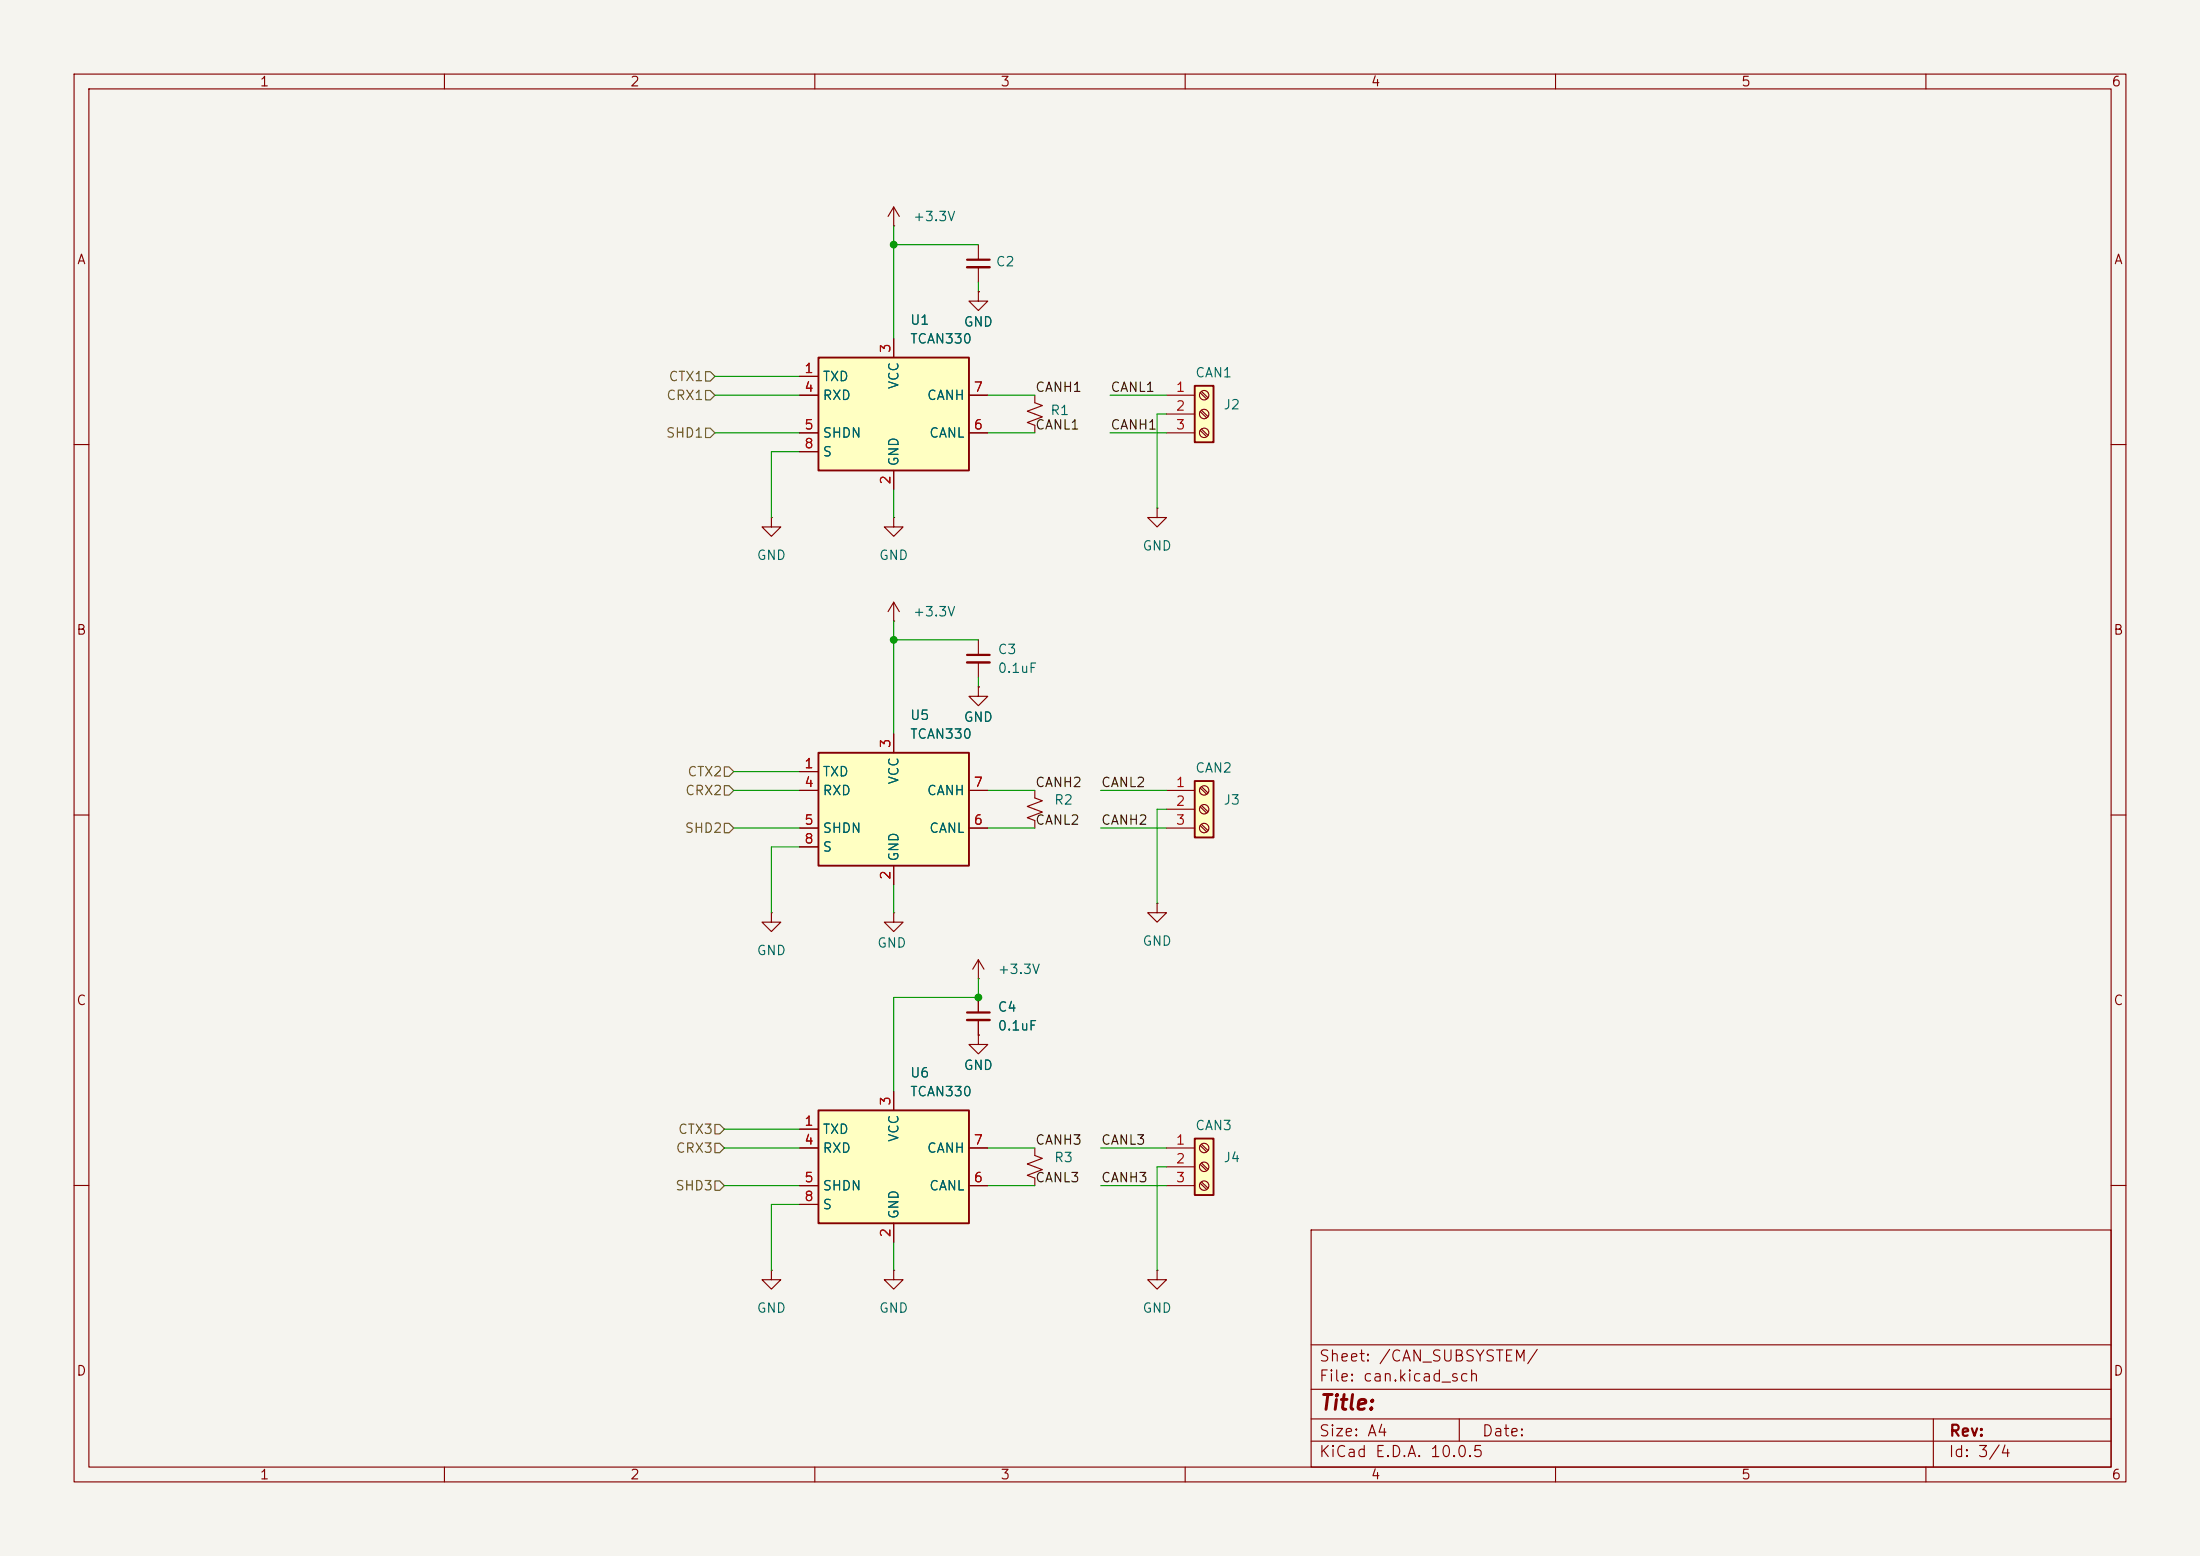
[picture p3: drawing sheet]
(kicad_sch
 (version 20260306)
 (generator "eeschema")
 (generator_version "10.0")
 (paper "A4")
 (lib_symbols
  (symbol "Connector:Screw_Terminal_01x03"
   (pin_names
    (offset 1.016) (hide yes)) (exclude_from_sim no) (in_bom yes) (on_board yes)
   (in_pos_files yes)
   (duplicate_pin_numbers_are_jumpers no)
   (property "Reference" "J" (at 0 5.08 0) (show_name no) (do_not_autoplace no) (effects (font (size 1.27 1.27))))
   (property "Value" "Screw_Terminal_01x03" (at 0 -5.08 0) (show_name no) (do_not_autoplace no) (effects (font (size 1.27 1.27))))
   (property "Footprint" "" (at 0 0 0) (show_name no) (do_not_autoplace no) (hide yes) (effects (font (size 1.27 1.27))))
   (property "Datasheet" "" (at 0 0 0) (show_name no) (do_not_autoplace no) (hide yes) (effects (font (size 1.27 1.27))))
   (property "Description" "Generic screw terminal, single row, 01x03, script generated (kicad-library-utils/schlib/autogen/connector/)" (at 0 0 0) (show_name no) (do_not_autoplace no) (hide yes) (effects (font (size 1.27 1.27))))
   (symbol "Screw_Terminal_01x03_1_1"
    (rectangle (start -1.27 3.81) (end 1.27 -3.81) (stroke (width 0.254) (type default)) (fill (type background)))
    (polyline (pts (xy -0.5334 2.8702) (xy 0.3302 2.032)) (stroke (width 0.1524) (type default)) (fill (type none)))
    (polyline (pts (xy -0.5334 0.3302) (xy 0.3302 -0.508)) (stroke (width 0.1524) (type default)) (fill (type none)))
    (polyline (pts (xy -0.5334 -2.2098) (xy 0.3302 -3.048)) (stroke (width 0.1524) (type default)) (fill (type none)))
    (polyline (pts (xy -0.3556 3.048) (xy 0.508 2.2098)) (stroke (width 0.1524) (type default)) (fill (type none)))
    (polyline (pts (xy -0.3556 0.508) (xy 0.508 -0.3302)) (stroke (width 0.1524) (type default)) (fill (type none)))
    (polyline (pts (xy -0.3556 -2.032) (xy 0.508 -2.8702)) (stroke (width 0.1524) (type default)) (fill (type none)))
    (circle (center 0 2.54) (radius 0.635) (stroke (width 0.1524) (type default)) (fill (type none)))
    (circle (center 0 0) (radius 0.635) (stroke (width 0.1524) (type default)) (fill (type none)))
    (circle (center 0 -2.54) (radius 0.635) (stroke (width 0.1524) (type default)) (fill (type none)))
    (pin passive line (at -5.08 2.54 0) (length 3.81) (name "Pin_1" (effects (font (size 1.27 1.27)))) (number "1" (effects (font (size 1.27 1.27)))))
    (pin passive line (at -5.08 0 0) (length 3.81) (name "Pin_2" (effects (font (size 1.27 1.27)))) (number "2" (effects (font (size 1.27 1.27)))))
    (pin passive line (at -5.08 -2.54 0) (length 3.81) (name "Pin_3" (effects (font (size 1.27 1.27)))) (number "3" (effects (font (size 1.27 1.27))))))
   (embedded_fonts no))
  (symbol "Device:C_Small"
   (pin_numbers (hide yes))
   (pin_names
    (offset 0.254) (hide yes)) (exclude_from_sim no) (in_bom yes) (on_board yes)
   (in_pos_files yes)
   (duplicate_pin_numbers_are_jumpers no)
   (property "Reference" "C" (at 0.254 1.778 0) (show_name no) (do_not_autoplace no) (effects (font (size 1.27 1.27)) (justify left)))
   (property "Value" "C_Small" (at 0.254 -2.032 0) (show_name no) (do_not_autoplace no) (effects (font (size 1.27 1.27)) (justify left)))
   (property "Footprint" "" (at 0 0 0) (show_name no) (do_not_autoplace no) (hide yes) (effects (font (size 1.27 1.27))))
   (property "Datasheet" "" (at 0 0 0) (show_name no) (do_not_autoplace no) (hide yes) (effects (font (size 1.27 1.27))))
   (property "Description" "Unpolarized capacitor, small symbol" (at 0 0 0) (show_name no) (do_not_autoplace no) (hide yes) (effects (font (size 1.27 1.27))))
   (symbol "C_Small_0_1"
    (polyline (pts (xy -1.524 0.508) (xy 1.524 0.508)) (stroke (width 0.3048) (type default)) (fill (type none)))
    (polyline (pts (xy -1.524 -0.508) (xy 1.524 -0.508)) (stroke (width 0.3302) (type default)) (fill (type none))))
   (symbol "C_Small_1_1"
    (pin passive line (at 0 2.54 270) (length 2.032) (name "" (effects (font (size 1.27 1.27)))) (number "1" (effects (font (size 1.27 1.27)))))
    (pin passive line (at 0 -2.54 90) (length 2.032) (name "" (effects (font (size 1.27 1.27)))) (number "2" (effects (font (size 1.27 1.27))))))
   (embedded_fonts no))
  (symbol "Device:R_Small_US"
   (pin_numbers (hide yes))
   (pin_names
    (offset 0.254) (hide yes)) (exclude_from_sim no) (in_bom yes) (on_board yes)
   (in_pos_files yes)
   (duplicate_pin_numbers_are_jumpers no)
   (property "Reference" "R" (at 0.762 0.508 0) (show_name no) (do_not_autoplace no) (effects (font (size 1.27 1.27)) (justify left)))
   (property "Value" "R_Small_US" (at 0.762 -1.016 0) (show_name no) (do_not_autoplace no) (effects (font (size 1.27 1.27)) (justify left)))
   (property "Footprint" "" (at 0 0 0) (show_name no) (do_not_autoplace no) (hide yes) (effects (font (size 1.27 1.27))))
   (property "Datasheet" "" (at 0 0 0) (show_name no) (do_not_autoplace no) (hide yes) (effects (font (size 1.27 1.27))))
   (property "Description" "Resistor, small US symbol" (at 0 0 0) (show_name no) (do_not_autoplace no) (hide yes) (effects (font (size 1.27 1.27))))
   (symbol "R_Small_US_1_1"
    (polyline (pts (xy 0 1.524) (xy 1.016 1.143) (xy 0 0.762) (xy -1.016 0.381) (xy 0 0)) (stroke (width 0) (type default)) (fill (type none)))
    (polyline (pts (xy 0 0) (xy 1.016 -0.381) (xy 0 -0.762) (xy -1.016 -1.143) (xy 0 -1.524)) (stroke (width 0) (type default)) (fill (type none)))
    (pin passive line (at 0 2.54 270) (length 1.016) (name "" (effects (font (size 1.27 1.27)))) (number "1" (effects (font (size 1.27 1.27)))))
    (pin passive line (at 0 -2.54 90) (length 1.016) (name "" (effects (font (size 1.27 1.27)))) (number "2" (effects (font (size 1.27 1.27))))))
   (embedded_fonts no))
  (symbol "Interface_CAN_LIN:TCAN330" (exclude_from_sim no) (in_bom yes) (on_board yes)
   (in_pos_files yes)
   (duplicate_pin_numbers_are_jumpers no)
   (property "Reference" "U" (at -10.16 8.89 0) (show_name no) (do_not_autoplace no) (effects (font (size 1.27 1.27)) (justify left)))
   (property "Value" "TCAN330" (at 2.54 8.89 0) (show_name no) (do_not_autoplace no) (effects (font (size 1.27 1.27)) (justify left)))
   (property "Footprint" "" (at 0 -12.7 0) (show_name no) (do_not_autoplace no) (hide yes) (effects (font (size 1.27 1.27)
    (italic yes))))
   (property "Datasheet" "http://www.ti.com/lit/ds/symlink/tcan337.pdf" (at 0 0 0) (show_name no) (do_not_autoplace no) (hide yes) (effects (font (size 1.27 1.27))))
   (property "Description" "High-Speed CAN Transceiver, 1Mbps, 3.3V supply, silent mode, shutdown mode, SOT-23-8/SOIC-8" (at 0 0 0) (show_name no) (do_not_autoplace no) (hide yes) (effects (font (size 1.27 1.27))))
   (symbol "TCAN330_0_1"
    (rectangle (start -10.16 7.62) (end 10.16 -7.62) (stroke (width 0.254) (type default)) (fill (type background))))
   (symbol "TCAN330_1_1"
    (pin input line (at -12.7 5.08 0) (length 2.54) (name "TXD" (effects (font (size 1.27 1.27)))) (number "1" (effects (font (size 1.27 1.27)))))
    (pin power_in line (at 0 -10.16 90) (length 2.54) (name "GND" (effects (font (size 1.27 1.27)))) (number "2" (effects (font (size 1.27 1.27)))))
    (pin power_in line (at 0 10.16 270) (length 2.54) (name "VCC" (effects (font (size 1.27 1.27)))) (number "3" (effects (font (size 1.27 1.27)))))
    (pin tri_state line (at -12.7 2.54 0) (length 2.54) (name "RXD" (effects (font (size 1.27 1.27)))) (number "4" (effects (font (size 1.27 1.27)))))
    (pin input line (at -12.7 -2.54 0) (length 2.54) (name "SHDN" (effects (font (size 1.27 1.27)))) (number "5" (effects (font (size 1.27 1.27)))))
    (pin bidirectional line (at 12.7 -2.54 180) (length 2.54) (name "CANL" (effects (font (size 1.27 1.27)))) (number "6" (effects (font (size 1.27 1.27)))))
    (pin bidirectional line (at 12.7 2.54 180) (length 2.54) (name "CANH" (effects (font (size 1.27 1.27)))) (number "7" (effects (font (size 1.27 1.27)))))
    (pin input line (at -12.7 -5.08 0) (length 2.54) (name "S" (effects (font (size 1.27 1.27)))) (number "8" (effects (font (size 1.27 1.27))))))
   (embedded_fonts no))
  (symbol "power:+3V3"
   (power global)
   (pin_numbers (hide yes))
   (pin_names
    (offset 0) (hide yes)) (exclude_from_sim no) (in_bom yes) (on_board yes)
   (in_pos_files yes)
   (duplicate_pin_numbers_are_jumpers no)
   (property "Reference" "#PWR" (at 0 -3.81 0) (show_name no) (do_not_autoplace no) (hide yes) (effects (font (size 1.27 1.27))))
   (property "Value" "+3V3" (at 0 3.556 0) (show_name no) (do_not_autoplace no) (effects (font (size 1.27 1.27))))
   (property "Footprint" "" (at 0 0 0) (show_name no) (do_not_autoplace no) (hide yes) (effects (font (size 1.27 1.27))))
   (property "Datasheet" "" (at 0 0 0) (show_name no) (do_not_autoplace no) (hide yes) (effects (font (size 1.27 1.27))))
   (property "Description" "Power symbol creates a global label with name \"+3V3\"" (at 0 0 0) (show_name no) (do_not_autoplace no) (hide yes) (effects (font (size 1.27 1.27))))
   (symbol "+3V3_0_1"
    (polyline (pts (xy -0.762 1.27) (xy 0 2.54)) (stroke (width 0) (type default)) (fill (type none)))
    (polyline (pts (xy 0 2.54) (xy 0.762 1.27)) (stroke (width 0) (type default)) (fill (type none)))
    (polyline (pts (xy 0 0) (xy 0 2.54)) (stroke (width 0) (type default)) (fill (type none))))
   (symbol "+3V3_1_1"
    (pin power_in line (at 0 0 90) (length 0) (name "" (effects (font (size 1.27 1.27)))) (number "1" (effects (font (size 1.27 1.27))))))
   (embedded_fonts no))
  (symbol "power:GND"
   (power global)
   (pin_numbers (hide yes))
   (pin_names
    (offset 0) (hide yes)) (exclude_from_sim no) (in_bom yes) (on_board yes)
   (in_pos_files yes)
   (duplicate_pin_numbers_are_jumpers no)
   (property "Reference" "#PWR" (at 0 -6.35 0) (show_name no) (do_not_autoplace no) (hide yes) (effects (font (size 1.27 1.27))))
   (property "Value" "GND" (at 0 -3.81 0) (show_name no) (do_not_autoplace no) (effects (font (size 1.27 1.27))))
   (property "Footprint" "" (at 0 0 0) (show_name no) (do_not_autoplace no) (hide yes) (effects (font (size 1.27 1.27))))
   (property "Datasheet" "" (at 0 0 0) (show_name no) (do_not_autoplace no) (hide yes) (effects (font (size 1.27 1.27))))
   (property "Description" "Power symbol creates a global label with name \"GND\" , ground" (at 0 0 0) (show_name no) (do_not_autoplace no) (hide yes) (effects (font (size 1.27 1.27))))
   (symbol "GND_0_1"
    (polyline (pts (xy 0 0) (xy 0 -1.27) (xy 1.27 -1.27) (xy 0 -2.54) (xy -1.27 -1.27) (xy 0 -1.27)) (stroke (width 0) (type default)) (fill (type none))))
   (symbol "GND_1_1"
    (pin power_in line (at 0 0 270) (length 0) (name "" (effects (font (size 1.27 1.27)))) (number "1" (effects (font (size 1.27 1.27))))))
   (embedded_fonts no)))
 (junction
  (at 132.08 134.62)
  (diameter 0)
  (color 0 0 0 0))
 (junction
  (at 120.65 33.02)
  (diameter 0)
  (color 0 0 0 0))
 (junction
  (at 120.65 86.36)
  (diameter 0)
  (color 0 0 0 0))
 (wire
  (pts (xy 99.06 106.68) (xy 107.95 106.68))
  (stroke (width 0) (type default)))
 (wire
  (pts (xy 148.59 111.76) (xy 157.48 111.76))
  (stroke (width 0) (type default)))
 (wire
  (pts (xy 120.65 167.64) (xy 120.65 171.45))
  (stroke (width 0) (type default)))
 (wire
  (pts (xy 120.65 33.02) (xy 120.65 45.72))
  (stroke (width 0) (type default)))
 (wire
  (pts (xy 132.08 134.62) (xy 120.65 134.62))
  (stroke (width 0) (type default)))
 (wire
  (pts (xy 99.06 104.14) (xy 107.95 104.14))
  (stroke (width 0) (type default)))
 (wire
  (pts (xy 148.59 106.68) (xy 157.48 106.68))
  (stroke (width 0) (type default)))
 (wire
  (pts (xy 107.95 60.96) (xy 104.14 60.96))
  (stroke (width 0) (type default)))
 (wire
  (pts (xy 120.65 134.62) (xy 120.65 147.32))
  (stroke (width 0) (type default)))
 (wire
  (pts (xy 148.59 154.94) (xy 157.48 154.94))
  (stroke (width 0) (type default)))
 (wire
  (pts (xy 133.35 111.76) (xy 139.7 111.76))
  (stroke (width 0) (type default)))
 (wire
  (pts (xy 156.21 171.45) (xy 156.21 157.48))
  (stroke (width 0) (type default)))
 (wire
  (pts (xy 156.21 68.58) (xy 156.21 55.88))
  (stroke (width 0) (type default)))
 (wire
  (pts (xy 104.14 114.3) (xy 104.14 123.19))
  (stroke (width 0) (type default)))
 (wire
  (pts (xy 104.14 60.96) (xy 104.14 69.85))
  (stroke (width 0) (type default)))
 (wire
  (pts (xy 107.95 162.56) (xy 104.14 162.56))
  (stroke (width 0) (type default)))
 (wire
  (pts (xy 120.65 83.82) (xy 120.65 86.36))
  (stroke (width 0) (type default)))
 (wire
  (pts (xy 97.79 160.02) (xy 107.95 160.02))
  (stroke (width 0) (type default)))
 (wire
  (pts (xy 149.86 58.42) (xy 157.48 58.42))
  (stroke (width 0) (type default)))
 (wire
  (pts (xy 107.95 114.3) (xy 104.14 114.3))
  (stroke (width 0) (type default)))
 (wire
  (pts (xy 96.52 53.34) (xy 107.95 53.34))
  (stroke (width 0) (type default)))
 (wire
  (pts (xy 132.08 38.1) (xy 132.08 39.37))
  (stroke (width 0) (type default)))
 (wire
  (pts (xy 156.21 109.22) (xy 157.48 109.22))
  (stroke (width 0) (type default)))
 (wire
  (pts (xy 133.35 154.94) (xy 139.7 154.94))
  (stroke (width 0) (type default)))
 (wire
  (pts (xy 132.08 33.02) (xy 120.65 33.02))
  (stroke (width 0) (type default)))
 (wire
  (pts (xy 149.86 53.34) (xy 157.48 53.34))
  (stroke (width 0) (type default)))
 (wire
  (pts (xy 132.08 86.36) (xy 120.65 86.36))
  (stroke (width 0) (type default)))
 (wire
  (pts (xy 96.52 58.42) (xy 107.95 58.42))
  (stroke (width 0) (type default)))
 (wire
  (pts (xy 120.65 86.36) (xy 120.65 99.06))
  (stroke (width 0) (type default)))
 (wire
  (pts (xy 132.08 132.08) (xy 132.08 134.62))
  (stroke (width 0) (type default)))
 (wire
  (pts (xy 132.08 91.44) (xy 132.08 92.71))
  (stroke (width 0) (type default)))
 (wire
  (pts (xy 133.35 58.42) (xy 139.7 58.42))
  (stroke (width 0) (type default)))
 (wire
  (pts (xy 156.21 157.48) (xy 157.48 157.48))
  (stroke (width 0) (type default)))
 (wire
  (pts (xy 133.35 106.68) (xy 139.7 106.68))
  (stroke (width 0) (type default)))
 (wire
  (pts (xy 133.35 160.02) (xy 139.7 160.02))
  (stroke (width 0) (type default)))
 (wire
  (pts (xy 99.06 111.76) (xy 107.95 111.76))
  (stroke (width 0) (type default)))
 (wire
  (pts (xy 156.21 55.88) (xy 157.48 55.88))
  (stroke (width 0) (type default)))
 (wire
  (pts (xy 120.65 30.48) (xy 120.65 33.02))
  (stroke (width 0) (type default)))
 (wire
  (pts (xy 148.59 160.02) (xy 157.48 160.02))
  (stroke (width 0) (type default)))
 (wire
  (pts (xy 97.79 152.4) (xy 107.95 152.4))
  (stroke (width 0) (type default)))
 (wire
  (pts (xy 96.52 50.8) (xy 107.95 50.8))
  (stroke (width 0) (type default)))
 (wire
  (pts (xy 104.14 162.56) (xy 104.14 171.45))
  (stroke (width 0) (type default)))
 (wire
  (pts (xy 120.65 66.04) (xy 120.65 69.85))
  (stroke (width 0) (type default)))
 (wire
  (pts (xy 97.79 154.94) (xy 107.95 154.94))
  (stroke (width 0) (type default)))
 (wire
  (pts (xy 156.21 121.92) (xy 156.21 109.22))
  (stroke (width 0) (type default)))
 (wire
  (pts (xy 120.65 119.38) (xy 120.65 123.19))
  (stroke (width 0) (type default)))
 (wire
  (pts (xy 133.35 53.34) (xy 139.7 53.34))
  (stroke (width 0) (type default)))
 (label "CANH2"
  (at 139.7 106.68 0)
  (effects (font (size 1.27 1.27)) (justify left bottom)))
 (label "CANH3"
  (at 148.59 160.02 0)
  (effects (font (size 1.27 1.27)) (justify left bottom)))
 (label "CANH3"
  (at 139.7 154.94 0)
  (effects (font (size 1.27 1.27)) (justify left bottom)))
 (label "CANL1"
  (at 139.7 58.42 0)
  (effects (font (size 1.27 1.27)) (justify left bottom)))
 (label "CANL2"
  (at 139.7 111.76 0)
  (effects (font (size 1.27 1.27)) (justify left bottom)))
 (label "CANL1"
  (at 149.86 53.34 0)
  (effects (font (size 1.27 1.27)) (justify left bottom)))
 (label "CANH1"
  (at 149.86 58.42 0)
  (effects (font (size 1.27 1.27)) (justify left bottom)))
 (label "CANH2"
  (at 148.59 111.76 0)
  (effects (font (size 1.27 1.27)) (justify left bottom)))
 (label "CANL3"
  (at 139.7 160.02 0)
  (effects (font (size 1.27 1.27)) (justify left bottom)))
 (label "CANH1"
  (at 139.7 53.34 0)
  (effects (font (size 1.27 1.27)) (justify left bottom)))
 (label "CANL2"
  (at 148.59 106.68 0)
  (effects (font (size 1.27 1.27)) (justify left bottom)))
 (label "CANL3"
  (at 148.59 154.94 0)
  (effects (font (size 1.27 1.27)) (justify left bottom)))
 (hierarchical_label "CRX1"
  (shape input)
  (at 96.52 53.34 180)
  (effects (font (size 1.27 1.27)) (justify right)))
 (hierarchical_label "CTX2"
  (shape input)
  (at 99.06 104.14 180)
  (effects (font (size 1.27 1.27)) (justify right)))
 (hierarchical_label "CTX1"
  (shape input)
  (at 96.52 50.8 180)
  (effects (font (size 1.27 1.27)) (justify right)))
 (hierarchical_label "SHD1"
  (shape input)
  (at 96.52 58.42 180)
  (effects (font (size 1.27 1.27)) (justify right)))
 (hierarchical_label "CRX3"
  (shape input)
  (at 97.79 154.94 180)
  (effects (font (size 1.27 1.27)) (justify right)))
 (hierarchical_label "CTX3"
  (shape input)
  (at 97.79 152.4 180)
  (effects (font (size 1.27 1.27)) (justify right)))
 (hierarchical_label "SHD2"
  (shape input)
  (at 99.06 111.76 180)
  (effects (font (size 1.27 1.27)) (justify right)))
 (hierarchical_label "SHD3"
  (shape input)
  (at 97.79 160.02 180)
  (effects (font (size 1.27 1.27)) (justify right)))
 (hierarchical_label "CRX2"
  (shape input)
  (at 99.06 106.68 180)
  (effects (font (size 1.27 1.27)) (justify right)))
 (symbol
  (lib_id "Device:R_Small_US")
  (at 139.7 157.48 0)
  (unit 1)
  (body_style 1)
  (exclude_from_sim no)
  (in_bom yes)
  (on_board yes)
  (in_pos_files yes)
  (dnp no)
  (fields_autoplaced yes)
  (property "Reference" "R3" (at 142.24 156.2099 0) (show_name no) (do_not_autoplace no) (effects (font (size 1.27 1.27)) (justify left)))
  (property "Value" "120R" (at 142.24 158.7499 0) (hide yes) (show_name no) (do_not_autoplace no) (effects (font (size 1.27 1.27)) (justify left)))
  (property "Footprint" "Resistor_SMD:R_0805_2012Metric_Pad1.20x1.40mm_HandSolder" (at 139.7 157.48 0) (hide yes) (show_name no) (do_not_autoplace no) (effects (font (size 1.27 1.27))))
  (property "Datasheet" "" (at 139.7 157.48 0) (hide yes) (show_name no) (do_not_autoplace no) (effects (font (size 1.27 1.27))))
  (property "Description" "Resistor, small US symbol" (at 139.7 157.48 0) (hide yes) (show_name no) (do_not_autoplace no) (effects (font (size 1.27 1.27))))
  (pin "2")
  (pin "1"))
 (symbol
  (lib_id "Device:R_Small_US")
  (at 139.7 109.22 0)
  (unit 1)
  (body_style 1)
  (exclude_from_sim no)
  (in_bom yes)
  (on_board yes)
  (in_pos_files yes)
  (dnp no)
  (fields_autoplaced yes)
  (property "Reference" "R2" (at 142.24 107.9499 0) (show_name no) (do_not_autoplace no) (effects (font (size 1.27 1.27)) (justify left)))
  (property "Value" "120R" (at 142.24 110.4899 0) (hide yes) (show_name no) (do_not_autoplace no) (effects (font (size 1.27 1.27)) (justify left)))
  (property "Footprint" "Resistor_SMD:R_0805_2012Metric_Pad1.20x1.40mm_HandSolder" (at 139.7 109.22 0) (hide yes) (show_name no) (do_not_autoplace no) (effects (font (size 1.27 1.27))))
  (property "Datasheet" "" (at 139.7 109.22 0) (hide yes) (show_name no) (do_not_autoplace no) (effects (font (size 1.27 1.27))))
  (property "Description" "Resistor, small US symbol" (at 139.7 109.22 0) (hide yes) (show_name no) (do_not_autoplace no) (effects (font (size 1.27 1.27))))
  (pin "2")
  (pin "1"))
 (symbol
  (lib_id "power:+3V3")
  (at 132.08 132.08 0)
  (unit 1)
  (body_style 1)
  (exclude_from_sim no)
  (in_bom yes)
  (on_board yes)
  (in_pos_files yes)
  (dnp no)
  (fields_autoplaced yes)
  (property "Reference" "#PWR012" (at 132.08 135.89 0) (hide yes) (show_name no) (do_not_autoplace no) (effects (font (size 1.27 1.27))))
  (property "Value" "+3.3V" (at 134.62 130.8099 0) (show_name no) (do_not_autoplace no) (effects (font (size 1.27 1.27)) (justify left)))
  (property "Footprint" "" (at 132.08 132.08 0) (hide yes) (show_name no) (do_not_autoplace no) (effects (font (size 1.27 1.27))))
  (property "Datasheet" "" (at 132.08 132.08 0) (hide yes) (show_name no) (do_not_autoplace no) (effects (font (size 1.27 1.27))))
  (property "Description" "Power symbol creates a global label with name \"+3V3\"" (at 132.08 132.08 0) (hide yes) (show_name no) (do_not_autoplace no) (effects (font (size 1.27 1.27))))
  (pin "1"))
 (symbol
  (lib_id "power:GND")
  (at 120.65 69.85 0)
  (unit 1)
  (body_style 1)
  (exclude_from_sim no)
  (in_bom yes)
  (on_board yes)
  (in_pos_files yes)
  (dnp no)
  (fields_autoplaced yes)
  (property "Reference" "#PWR01" (at 120.65 76.2 0) (hide yes) (show_name no) (do_not_autoplace no) (effects (font (size 1.27 1.27))))
  (property "Value" "GND" (at 120.65 74.93 0) (show_name no) (do_not_autoplace no) (effects (font (size 1.27 1.27))))
  (property "Footprint" "" (at 120.65 69.85 0) (hide yes) (show_name no) (do_not_autoplace no) (effects (font (size 1.27 1.27))))
  (property "Datasheet" "" (at 120.65 69.85 0) (hide yes) (show_name no) (do_not_autoplace no) (effects (font (size 1.27 1.27))))
  (property "Description" "Power symbol creates a global label with name \"GND\" , ground" (at 120.65 69.85 0) (hide yes) (show_name no) (do_not_autoplace no) (effects (font (size 1.27 1.27))))
  (pin "1"))
 (symbol
  (lib_id "Interface_CAN_LIN:TCAN330")
  (at 120.65 55.88 0)
  (unit 1)
  (body_style 1)
  (exclude_from_sim no)
  (in_bom yes)
  (on_board yes)
  (in_pos_files yes)
  (dnp no)
  (fields_autoplaced yes)
  (property "Reference" "U1" (at 122.7933 43.18 0) (show_name no) (do_not_autoplace no) (effects (font (size 1.27 1.27)) (justify left)))
  (property "Value" "TCAN330" (at 122.7933 45.72 0) (show_name no) (do_not_autoplace no) (effects (font (size 1.27 1.27)) (justify left)))
  (property "Footprint" "Package_TO_SOT_SMD:TSOT-23-8" (at 120.65 68.58 0) (hide yes) (show_name no) (do_not_autoplace no) (effects (font (size 1.27 1.27)
    (italic yes))))
  (property "Datasheet" "http://www.ti.com/lit/ds/symlink/tcan337.pdf" (at 120.65 55.88 0) (hide yes) (show_name no) (do_not_autoplace no) (effects (font (size 1.27 1.27))))
  (property "Description" "High-Speed CAN Transceiver, 1Mbps, 3.3V supply, silent mode, shutdown mode, SOT-23-8/SOIC-8" (at 120.65 55.88 0) (hide yes) (show_name no) (do_not_autoplace no) (effects (font (size 1.27 1.27))))
  (pin "1")
  (pin "2")
  (pin "3")
  (pin "5")
  (pin "7")
  (pin "6")
  (pin "8")
  (pin "4"))
 (symbol
  (lib_id "power:GND")
  (at 132.08 92.71 0)
  (unit 1)
  (body_style 1)
  (exclude_from_sim no)
  (in_bom yes)
  (on_board yes)
  (in_pos_files yes)
  (dnp no)
  (property "Reference" "#PWR09" (at 132.08 99.06 0) (hide yes) (show_name no) (do_not_autoplace no) (effects (font (size 1.27 1.27))))
  (property "Value" "GND" (at 132.08 96.774 0) (show_name no) (do_not_autoplace no) (effects (font (size 1.27 1.27))))
  (property "Footprint" "" (at 132.08 92.71 0) (hide yes) (show_name no) (do_not_autoplace no) (effects (font (size 1.27 1.27))))
  (property "Datasheet" "" (at 132.08 92.71 0) (hide yes) (show_name no) (do_not_autoplace no) (effects (font (size 1.27 1.27))))
  (property "Description" "Power symbol creates a global label with name \"GND\" , ground" (at 132.08 92.71 0) (hide yes) (show_name no) (do_not_autoplace no) (effects (font (size 1.27 1.27))))
  (pin "1"))
 (symbol
  (lib_id "power:GND")
  (at 156.21 171.45 0)
  (unit 1)
  (body_style 1)
  (exclude_from_sim no)
  (in_bom yes)
  (on_board yes)
  (in_pos_files yes)
  (dnp no)
  (fields_autoplaced yes)
  (property "Reference" "#PWR015" (at 156.21 177.8 0) (hide yes) (show_name no) (do_not_autoplace no) (effects (font (size 1.27 1.27))))
  (property "Value" "GND" (at 156.21 176.53 0) (show_name no) (do_not_autoplace no) (effects (font (size 1.27 1.27))))
  (property "Footprint" "" (at 156.21 171.45 0) (hide yes) (show_name no) (do_not_autoplace no) (effects (font (size 1.27 1.27))))
  (property "Datasheet" "" (at 156.21 171.45 0) (hide yes) (show_name no) (do_not_autoplace no) (effects (font (size 1.27 1.27))))
  (property "Description" "Power symbol creates a global label with name \"GND\" , ground" (at 156.21 171.45 0) (hide yes) (show_name no) (do_not_autoplace no) (effects (font (size 1.27 1.27))))
  (pin "1"))
 (symbol
  (lib_id "power:GND")
  (at 156.21 68.58 0)
  (unit 1)
  (body_style 1)
  (exclude_from_sim no)
  (in_bom yes)
  (on_board yes)
  (in_pos_files yes)
  (dnp no)
  (fields_autoplaced yes)
  (property "Reference" "#PWR04" (at 156.21 74.93 0) (hide yes) (show_name no) (do_not_autoplace no) (effects (font (size 1.27 1.27))))
  (property "Value" "GND" (at 156.21 73.66 0) (show_name no) (do_not_autoplace no) (effects (font (size 1.27 1.27))))
  (property "Footprint" "" (at 156.21 68.58 0) (hide yes) (show_name no) (do_not_autoplace no) (effects (font (size 1.27 1.27))))
  (property "Datasheet" "" (at 156.21 68.58 0) (hide yes) (show_name no) (do_not_autoplace no) (effects (font (size 1.27 1.27))))
  (property "Description" "Power symbol creates a global label with name \"GND\" , ground" (at 156.21 68.58 0) (hide yes) (show_name no) (do_not_autoplace no) (effects (font (size 1.27 1.27))))
  (pin "1"))
 (symbol
  (lib_id "power:GND")
  (at 104.14 123.19 0)
  (unit 1)
  (body_style 1)
  (exclude_from_sim no)
  (in_bom yes)
  (on_board yes)
  (in_pos_files yes)
  (dnp no)
  (fields_autoplaced yes)
  (property "Reference" "#PWR06" (at 104.14 129.54 0) (hide yes) (show_name no) (do_not_autoplace no) (effects (font (size 1.27 1.27))))
  (property "Value" "GND" (at 104.14 128.27 0) (show_name no) (do_not_autoplace no) (effects (font (size 1.27 1.27))))
  (property "Footprint" "" (at 104.14 123.19 0) (hide yes) (show_name no) (do_not_autoplace no) (effects (font (size 1.27 1.27))))
  (property "Datasheet" "" (at 104.14 123.19 0) (hide yes) (show_name no) (do_not_autoplace no) (effects (font (size 1.27 1.27))))
  (property "Description" "Power symbol creates a global label with name \"GND\" , ground" (at 104.14 123.19 0) (hide yes) (show_name no) (do_not_autoplace no) (effects (font (size 1.27 1.27))))
  (pin "1"))
 (symbol
  (lib_id "Connector:Screw_Terminal_01x03")
  (at 162.56 157.48 0)
  (unit 1)
  (body_style 1)
  (exclude_from_sim no)
  (in_bom yes)
  (on_board yes)
  (in_pos_files yes)
  (dnp no)
  (property "Reference" "J4" (at 165.1 156.2099 0) (show_name no) (do_not_autoplace no) (effects (font (size 1.27 1.27)) (justify left)))
  (property "Value" "CAN3" (at 161.29 151.892 0) (show_name no) (do_not_autoplace no) (effects (font (size 1.27 1.27)) (justify left)))
  (property "Footprint" "TerminalBlock:TerminalBlock_MaiXu_MX126-5.0-03P_1x03_P5.00mm" (at 162.56 157.48 0) (hide yes) (show_name no) (do_not_autoplace no) (effects (font (size 1.27 1.27))))
  (property "Datasheet" "" (at 162.56 157.48 0) (hide yes) (show_name no) (do_not_autoplace no) (effects (font (size 1.27 1.27))))
  (property "Description" "Generic screw terminal, single row, 01x03, script generated (kicad-library-utils/schlib/autogen/connector/)" (at 162.56 157.48 0) (hide yes) (show_name no) (do_not_autoplace no) (effects (font (size 1.27 1.27))))
  (pin "2")
  (pin "3")
  (pin "1"))
 (symbol
  (lib_id "power:GND")
  (at 120.65 171.45 0)
  (unit 1)
  (body_style 1)
  (exclude_from_sim no)
  (in_bom yes)
  (on_board yes)
  (in_pos_files yes)
  (dnp no)
  (fields_autoplaced yes)
  (property "Reference" "#PWR013" (at 120.65 177.8 0) (hide yes) (show_name no) (do_not_autoplace no) (effects (font (size 1.27 1.27))))
  (property "Value" "GND" (at 120.65 176.53 0) (show_name no) (do_not_autoplace no) (effects (font (size 1.27 1.27))))
  (property "Footprint" "" (at 120.65 171.45 0) (hide yes) (show_name no) (do_not_autoplace no) (effects (font (size 1.27 1.27))))
  (property "Datasheet" "" (at 120.65 171.45 0) (hide yes) (show_name no) (do_not_autoplace no) (effects (font (size 1.27 1.27))))
  (property "Description" "Power symbol creates a global label with name \"GND\" , ground" (at 120.65 171.45 0) (hide yes) (show_name no) (do_not_autoplace no) (effects (font (size 1.27 1.27))))
  (pin "1"))
 (symbol
  (lib_id "Device:C_Small")
  (at 132.08 35.56 0)
  (unit 1)
  (body_style 1)
  (exclude_from_sim no)
  (in_bom yes)
  (on_board yes)
  (in_pos_files yes)
  (dnp no)
  (property "Reference" "C2" (at 134.366 35.306 0) (show_name no) (do_not_autoplace no) (effects (font (size 1.27 1.27)) (justify left)))
  (property "Value" "0.1uF" (at 134.62 36.8362 0) (hide yes) (show_name no) (do_not_autoplace no) (effects (font (size 1.27 1.27)) (justify left)))
  (property "Footprint" "Capacitor_SMD:C_0805_2012Metric" (at 132.08 35.56 0) (hide yes) (show_name no) (do_not_autoplace no) (effects (font (size 1.27 1.27))))
  (property "Datasheet" "" (at 132.08 35.56 0) (hide yes) (show_name no) (do_not_autoplace no) (effects (font (size 1.27 1.27))))
  (property "Description" "Unpolarized capacitor, small symbol" (at 132.08 35.56 0) (hide yes) (show_name no) (do_not_autoplace no) (effects (font (size 1.27 1.27))))
  (pin "1")
  (pin "2"))
 (symbol
  (lib_id "Connector:Screw_Terminal_01x03")
  (at 162.56 55.88 0)
  (unit 1)
  (body_style 1)
  (exclude_from_sim no)
  (in_bom yes)
  (on_board yes)
  (in_pos_files yes)
  (dnp no)
  (property "Reference" "J2" (at 165.1 54.6099 0) (show_name no) (do_not_autoplace no) (effects (font (size 1.27 1.27)) (justify left)))
  (property "Value" "CAN1" (at 161.29 50.292 0) (show_name no) (do_not_autoplace no) (effects (font (size 1.27 1.27)) (justify left)))
  (property "Footprint" "TerminalBlock:TerminalBlock_MaiXu_MX126-5.0-03P_1x03_P5.00mm" (at 162.56 55.88 0) (hide yes) (show_name no) (do_not_autoplace no) (effects (font (size 1.27 1.27))))
  (property "Datasheet" "" (at 162.56 55.88 0) (hide yes) (show_name no) (do_not_autoplace no) (effects (font (size 1.27 1.27))))
  (property "Description" "Generic screw terminal, single row, 01x03, script generated (kicad-library-utils/schlib/autogen/connector/)" (at 162.56 55.88 0) (hide yes) (show_name no) (do_not_autoplace no) (effects (font (size 1.27 1.27))))
  (pin "2")
  (pin "3")
  (pin "1"))
 (symbol
  (lib_id "power:+3V3")
  (at 120.65 83.82 0)
  (unit 1)
  (body_style 1)
  (exclude_from_sim no)
  (in_bom yes)
  (on_board yes)
  (in_pos_files yes)
  (dnp no)
  (fields_autoplaced yes)
  (property "Reference" "#PWR07" (at 120.65 87.63 0) (hide yes) (show_name no) (do_not_autoplace no) (effects (font (size 1.27 1.27))))
  (property "Value" "+3.3V" (at 123.19 82.5499 0) (show_name no) (do_not_autoplace no) (effects (font (size 1.27 1.27)) (justify left)))
  (property "Footprint" "" (at 120.65 83.82 0) (hide yes) (show_name no) (do_not_autoplace no) (effects (font (size 1.27 1.27))))
  (property "Datasheet" "" (at 120.65 83.82 0) (hide yes) (show_name no) (do_not_autoplace no) (effects (font (size 1.27 1.27))))
  (property "Description" "Power symbol creates a global label with name \"+3V3\"" (at 120.65 83.82 0) (hide yes) (show_name no) (do_not_autoplace no) (effects (font (size 1.27 1.27))))
  (pin "1"))
 (symbol
  (lib_id "power:GND")
  (at 132.08 39.37 0)
  (unit 1)
  (body_style 1)
  (exclude_from_sim no)
  (in_bom yes)
  (on_board yes)
  (in_pos_files yes)
  (dnp no)
  (property "Reference" "#PWR02" (at 132.08 45.72 0) (hide yes) (show_name no) (do_not_autoplace no) (effects (font (size 1.27 1.27))))
  (property "Value" "GND" (at 132.08 43.434 0) (show_name no) (do_not_autoplace no) (effects (font (size 1.27 1.27))))
  (property "Footprint" "" (at 132.08 39.37 0) (hide yes) (show_name no) (do_not_autoplace no) (effects (font (size 1.27 1.27))))
  (property "Datasheet" "" (at 132.08 39.37 0) (hide yes) (show_name no) (do_not_autoplace no) (effects (font (size 1.27 1.27))))
  (property "Description" "Power symbol creates a global label with name \"GND\" , ground" (at 132.08 39.37 0) (hide yes) (show_name no) (do_not_autoplace no) (effects (font (size 1.27 1.27))))
  (pin "1"))
 (symbol
  (lib_id "power:GND")
  (at 104.14 171.45 0)
  (unit 1)
  (body_style 1)
  (exclude_from_sim no)
  (in_bom yes)
  (on_board yes)
  (in_pos_files yes)
  (dnp no)
  (fields_autoplaced yes)
  (property "Reference" "#PWR011" (at 104.14 177.8 0) (hide yes) (show_name no) (do_not_autoplace no) (effects (font (size 1.27 1.27))))
  (property "Value" "GND" (at 104.14 176.53 0) (show_name no) (do_not_autoplace no) (effects (font (size 1.27 1.27))))
  (property "Footprint" "" (at 104.14 171.45 0) (hide yes) (show_name no) (do_not_autoplace no) (effects (font (size 1.27 1.27))))
  (property "Datasheet" "" (at 104.14 171.45 0) (hide yes) (show_name no) (do_not_autoplace no) (effects (font (size 1.27 1.27))))
  (property "Description" "Power symbol creates a global label with name \"GND\" , ground" (at 104.14 171.45 0) (hide yes) (show_name no) (do_not_autoplace no) (effects (font (size 1.27 1.27))))
  (pin "1"))
 (symbol
  (lib_id "power:GND")
  (at 104.14 69.85 0)
  (unit 1)
  (body_style 1)
  (exclude_from_sim no)
  (in_bom yes)
  (on_board yes)
  (in_pos_files yes)
  (dnp no)
  (fields_autoplaced yes)
  (property "Reference" "#PWR03" (at 104.14 76.2 0) (hide yes) (show_name no) (do_not_autoplace no) (effects (font (size 1.27 1.27))))
  (property "Value" "GND" (at 104.14 74.93 0) (show_name no) (do_not_autoplace no) (effects (font (size 1.27 1.27))))
  (property "Footprint" "" (at 104.14 69.85 0) (hide yes) (show_name no) (do_not_autoplace no) (effects (font (size 1.27 1.27))))
  (property "Datasheet" "" (at 104.14 69.85 0) (hide yes) (show_name no) (do_not_autoplace no) (effects (font (size 1.27 1.27))))
  (property "Description" "Power symbol creates a global label with name \"GND\" , ground" (at 104.14 69.85 0) (hide yes) (show_name no) (do_not_autoplace no) (effects (font (size 1.27 1.27))))
  (pin "1"))
 (symbol
  (lib_id "Device:R_Small_US")
  (at 139.7 55.88 0)
  (unit 1)
  (body_style 1)
  (exclude_from_sim no)
  (in_bom yes)
  (on_board yes)
  (in_pos_files yes)
  (dnp no)
  (property "Reference" "R1" (at 141.732 55.372 0) (show_name no) (do_not_autoplace no) (effects (font (size 1.27 1.27)) (justify left)))
  (property "Value" "120R" (at 139.954 66.548 0) (hide yes) (show_name no) (do_not_autoplace no) (effects (font (size 1.27 1.27)) (justify left)))
  (property "Footprint" "Resistor_SMD:R_0805_2012Metric_Pad1.20x1.40mm_HandSolder" (at 139.7 55.88 0) (hide yes) (show_name no) (do_not_autoplace no) (effects (font (size 1.27 1.27))))
  (property "Datasheet" "" (at 139.7 55.88 0) (hide yes) (show_name no) (do_not_autoplace no) (effects (font (size 1.27 1.27))))
  (property "Description" "Resistor, small US symbol" (at 139.7 55.88 0) (hide yes) (show_name no) (do_not_autoplace no) (effects (font (size 1.27 1.27))))
  (pin "2")
  (pin "1"))
 (symbol
  (lib_id "power:+3V3")
  (at 120.65 30.48 0)
  (unit 1)
  (body_style 1)
  (exclude_from_sim no)
  (in_bom yes)
  (on_board yes)
  (in_pos_files yes)
  (dnp no)
  (fields_autoplaced yes)
  (property "Reference" "#PWR05" (at 120.65 34.29 0) (hide yes) (show_name no) (do_not_autoplace no) (effects (font (size 1.27 1.27))))
  (property "Value" "+3.3V" (at 123.19 29.2099 0) (show_name no) (do_not_autoplace no) (effects (font (size 1.27 1.27)) (justify left)))
  (property "Footprint" "" (at 120.65 30.48 0) (hide yes) (show_name no) (do_not_autoplace no) (effects (font (size 1.27 1.27))))
  (property "Datasheet" "" (at 120.65 30.48 0) (hide yes) (show_name no) (do_not_autoplace no) (effects (font (size 1.27 1.27))))
  (property "Description" "Power symbol creates a global label with name \"+3V3\"" (at 120.65 30.48 0) (hide yes) (show_name no) (do_not_autoplace no) (effects (font (size 1.27 1.27))))
  (pin "1"))
 (symbol
  (lib_id "Connector:Screw_Terminal_01x03")
  (at 162.56 109.22 0)
  (unit 1)
  (body_style 1)
  (exclude_from_sim no)
  (in_bom yes)
  (on_board yes)
  (in_pos_files yes)
  (dnp no)
  (property "Reference" "J3" (at 165.1 107.9499 0) (show_name no) (do_not_autoplace no) (effects (font (size 1.27 1.27)) (justify left)))
  (property "Value" "CAN2" (at 161.29 103.632 0) (show_name no) (do_not_autoplace no) (effects (font (size 1.27 1.27)) (justify left)))
  (property "Footprint" "TerminalBlock:TerminalBlock_MaiXu_MX126-5.0-03P_1x03_P5.00mm" (at 162.56 109.22 0) (hide yes) (show_name no) (do_not_autoplace no) (effects (font (size 1.27 1.27))))
  (property "Datasheet" "" (at 162.56 109.22 0) (hide yes) (show_name no) (do_not_autoplace no) (effects (font (size 1.27 1.27))))
  (property "Description" "Generic screw terminal, single row, 01x03, script generated (kicad-library-utils/schlib/autogen/connector/)" (at 162.56 109.22 0) (hide yes) (show_name no) (do_not_autoplace no) (effects (font (size 1.27 1.27))))
  (pin "2")
  (pin "3")
  (pin "1"))
 (symbol
  (lib_id "power:GND")
  (at 132.08 139.7 0)
  (unit 1)
  (body_style 1)
  (exclude_from_sim no)
  (in_bom yes)
  (on_board yes)
  (in_pos_files yes)
  (dnp no)
  (property "Reference" "#PWR014" (at 132.08 146.05 0) (hide yes) (show_name no) (do_not_autoplace no) (effects (font (size 1.27 1.27))))
  (property "Value" "GND" (at 132.08 143.764 0) (show_name no) (do_not_autoplace no) (effects (font (size 1.27 1.27))))
  (property "Footprint" "" (at 132.08 139.7 0) (hide yes) (show_name no) (do_not_autoplace no) (effects (font (size 1.27 1.27))))
  (property "Datasheet" "" (at 132.08 139.7 0) (hide yes) (show_name no) (do_not_autoplace no) (effects (font (size 1.27 1.27))))
  (property "Description" "Power symbol creates a global label with name \"GND\" , ground" (at 132.08 139.7 0) (hide yes) (show_name no) (do_not_autoplace no) (effects (font (size 1.27 1.27))))
  (pin "1"))
 (symbol
  (lib_id "Device:C_Small")
  (at 132.08 88.9 0)
  (unit 1)
  (body_style 1)
  (exclude_from_sim no)
  (in_bom yes)
  (on_board yes)
  (in_pos_files yes)
  (dnp no)
  (fields_autoplaced yes)
  (property "Reference" "C3" (at 134.62 87.6362 0) (show_name no) (do_not_autoplace no) (effects (font (size 1.27 1.27)) (justify left)))
  (property "Value" "0.1uF" (at 134.62 90.1762 0) (show_name no) (do_not_autoplace no) (effects (font (size 1.27 1.27)) (justify left)))
  (property "Footprint" "Capacitor_SMD:C_0805_2012Metric" (at 132.08 88.9 0) (hide yes) (show_name no) (do_not_autoplace no) (effects (font (size 1.27 1.27))))
  (property "Datasheet" "" (at 132.08 88.9 0) (hide yes) (show_name no) (do_not_autoplace no) (effects (font (size 1.27 1.27))))
  (property "Description" "Unpolarized capacitor, small symbol" (at 132.08 88.9 0) (hide yes) (show_name no) (do_not_autoplace no) (effects (font (size 1.27 1.27))))
  (pin "1")
  (pin "2"))
 (symbol
  (lib_id "Interface_CAN_LIN:TCAN330")
  (at 120.65 109.22 0)
  (unit 1)
  (body_style 1)
  (exclude_from_sim no)
  (in_bom yes)
  (on_board yes)
  (in_pos_files yes)
  (dnp no)
  (fields_autoplaced yes)
  (property "Reference" "U5" (at 122.7933 96.52 0) (show_name no) (do_not_autoplace no) (effects (font (size 1.27 1.27)) (justify left)))
  (property "Value" "TCAN330" (at 122.7933 99.06 0) (show_name no) (do_not_autoplace no) (effects (font (size 1.27 1.27)) (justify left)))
  (property "Footprint" "Package_TO_SOT_SMD:TSOT-23-8" (at 120.65 121.92 0) (hide yes) (show_name no) (do_not_autoplace no) (effects (font (size 1.27 1.27)
    (italic yes))))
  (property "Datasheet" "http://www.ti.com/lit/ds/symlink/tcan337.pdf" (at 120.65 109.22 0) (hide yes) (show_name no) (do_not_autoplace no) (effects (font (size 1.27 1.27))))
  (property "Description" "High-Speed CAN Transceiver, 1Mbps, 3.3V supply, silent mode, shutdown mode, SOT-23-8/SOIC-8" (at 120.65 109.22 0) (hide yes) (show_name no) (do_not_autoplace no) (effects (font (size 1.27 1.27))))
  (pin "1")
  (pin "2")
  (pin "3")
  (pin "5")
  (pin "7")
  (pin "6")
  (pin "8")
  (pin "4"))
 (symbol
  (lib_id "power:GND")
  (at 156.21 121.92 0)
  (unit 1)
  (body_style 1)
  (exclude_from_sim no)
  (in_bom yes)
  (on_board yes)
  (in_pos_files yes)
  (dnp no)
  (fields_autoplaced yes)
  (property "Reference" "#PWR010" (at 156.21 128.27 0) (hide yes) (show_name no) (do_not_autoplace no) (effects (font (size 1.27 1.27))))
  (property "Value" "GND" (at 156.21 127 0) (show_name no) (do_not_autoplace no) (effects (font (size 1.27 1.27))))
  (property "Footprint" "" (at 156.21 121.92 0) (hide yes) (show_name no) (do_not_autoplace no) (effects (font (size 1.27 1.27))))
  (property "Datasheet" "" (at 156.21 121.92 0) (hide yes) (show_name no) (do_not_autoplace no) (effects (font (size 1.27 1.27))))
  (property "Description" "Power symbol creates a global label with name \"GND\" , ground" (at 156.21 121.92 0) (hide yes) (show_name no) (do_not_autoplace no) (effects (font (size 1.27 1.27))))
  (pin "1"))
 (symbol
  (lib_id "Interface_CAN_LIN:TCAN330")
  (at 120.65 157.48 0)
  (unit 1)
  (body_style 1)
  (exclude_from_sim no)
  (in_bom yes)
  (on_board yes)
  (in_pos_files yes)
  (dnp no)
  (fields_autoplaced yes)
  (property "Reference" "U6" (at 122.7933 144.78 0) (show_name no) (do_not_autoplace no) (effects (font (size 1.27 1.27)) (justify left)))
  (property "Value" "TCAN330" (at 122.7933 147.32 0) (show_name no) (do_not_autoplace no) (effects (font (size 1.27 1.27)) (justify left)))
  (property "Footprint" "Package_TO_SOT_SMD:TSOT-23-8" (at 120.65 170.18 0) (hide yes) (show_name no) (do_not_autoplace no) (effects (font (size 1.27 1.27)
    (italic yes))))
  (property "Datasheet" "http://www.ti.com/lit/ds/symlink/tcan337.pdf" (at 120.65 157.48 0) (hide yes) (show_name no) (do_not_autoplace no) (effects (font (size 1.27 1.27))))
  (property "Description" "High-Speed CAN Transceiver, 1Mbps, 3.3V supply, silent mode, shutdown mode, SOT-23-8/SOIC-8" (at 120.65 157.48 0) (hide yes) (show_name no) (do_not_autoplace no) (effects (font (size 1.27 1.27))))
  (pin "1")
  (pin "2")
  (pin "3")
  (pin "5")
  (pin "7")
  (pin "6")
  (pin "8")
  (pin "4"))
 (symbol
  (lib_id "power:GND")
  (at 120.65 123.19 0)
  (unit 1)
  (body_style 1)
  (exclude_from_sim no)
  (in_bom yes)
  (on_board yes)
  (in_pos_files yes)
  (dnp no)
  (property "Reference" "#PWR08" (at 120.65 129.54 0) (hide yes) (show_name no) (do_not_autoplace no) (effects (font (size 1.27 1.27))))
  (property "Value" "GND" (at 120.396 127.254 0) (show_name no) (do_not_autoplace no) (effects (font (size 1.27 1.27))))
  (property "Footprint" "" (at 120.65 123.19 0) (hide yes) (show_name no) (do_not_autoplace no) (effects (font (size 1.27 1.27))))
  (property "Datasheet" "" (at 120.65 123.19 0) (hide yes) (show_name no) (do_not_autoplace no) (effects (font (size 1.27 1.27))))
  (property "Description" "Power symbol creates a global label with name \"GND\" , ground" (at 120.65 123.19 0) (hide yes) (show_name no) (do_not_autoplace no) (effects (font (size 1.27 1.27))))
  (pin "1"))
 (symbol
  (lib_id "Device:C_Small")
  (at 132.08 137.16 0)
  (unit 1)
  (body_style 1)
  (exclude_from_sim no)
  (in_bom yes)
  (on_board yes)
  (in_pos_files yes)
  (dnp no)
  (fields_autoplaced yes)
  (property "Reference" "C4" (at 134.62 135.8962 0) (show_name no) (do_not_autoplace no) (effects (font (size 1.27 1.27)) (justify left)))
  (property "Value" "0.1uF" (at 134.62 138.4362 0) (show_name no) (do_not_autoplace no) (effects (font (size 1.27 1.27)) (justify left)))
  (property "Footprint" "Capacitor_SMD:C_0805_2012Metric" (at 132.08 137.16 0) (hide yes) (show_name no) (do_not_autoplace no) (effects (font (size 1.27 1.27))))
  (property "Datasheet" "" (at 132.08 137.16 0) (hide yes) (show_name no) (do_not_autoplace no) (effects (font (size 1.27 1.27))))
  (property "Description" "Unpolarized capacitor, small symbol" (at 132.08 137.16 0) (hide yes) (show_name no) (do_not_autoplace no) (effects (font (size 1.27 1.27))))
  (pin "1")
  (pin "2")))
